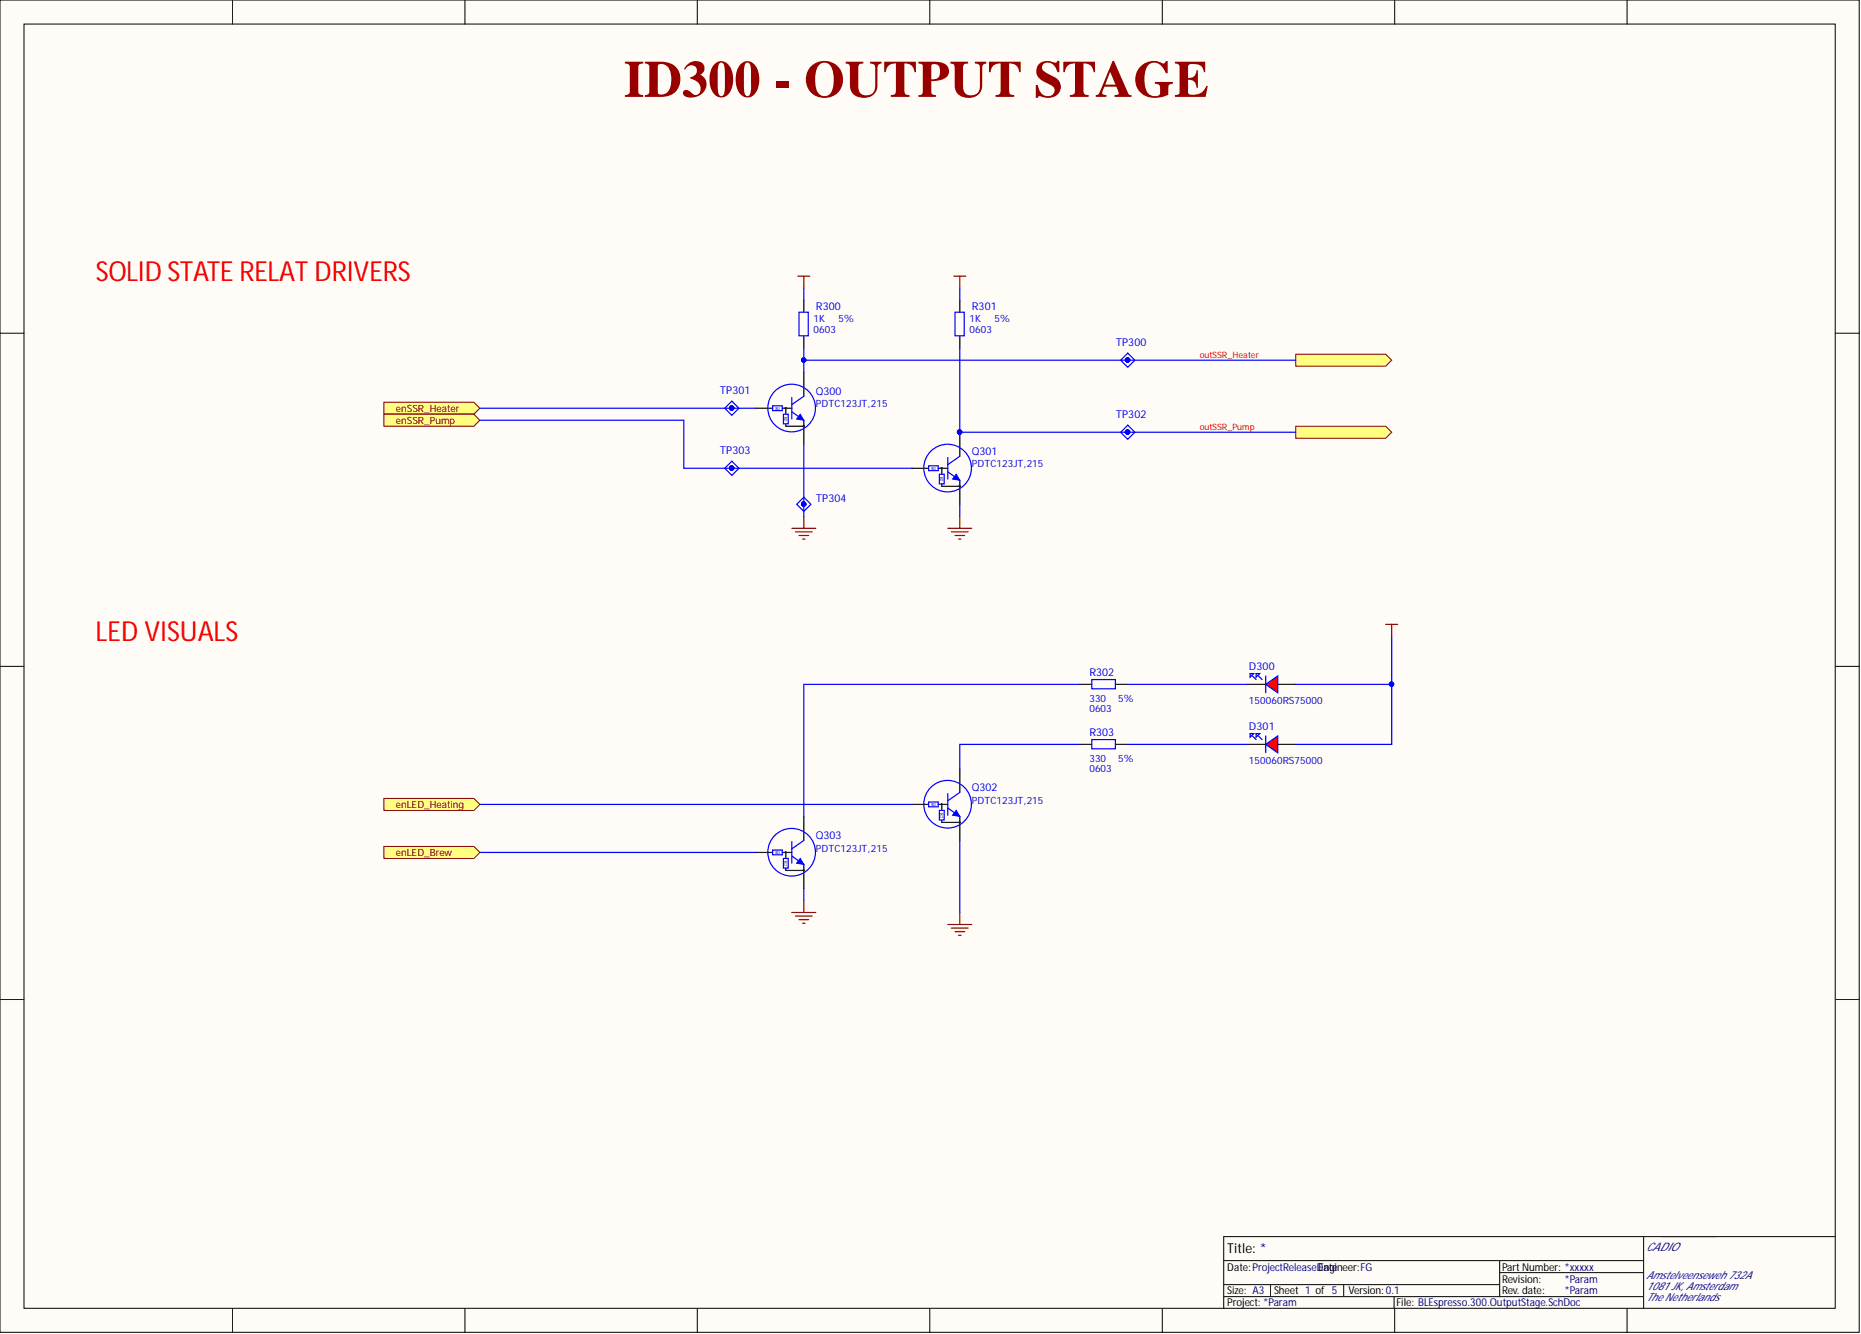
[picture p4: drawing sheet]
<svg xmlns="http://www.w3.org/2000/svg" width="393mm" height="282mm" viewBox="0 0 393 282" stroke-linecap="round" stroke-linejoin="round" font-family="sans-serif">
<g fill="#fffcf8" stroke="#000" stroke-width=".21">
<path d="M0 0h393v281.5h-393z"/>
<path d="M5.1 5.1h382.8v271.3h-382.8z"/>
</g>
<g fill="none" stroke="#000" stroke-width=".21">
<path d="M49.1 0v5.1M98.3 0v5.1M147.4 0v5.1M196.5 0v5.1M245.7 0v5.1M294.8 0v5.1M343.9 0v5.1M0 70.4h5.1M388 70.4h5M0 140.8h5.1M388 140.8h5M0 211.2h5.1"/>
<path d="M388 211.2h5M49.1 276.5v5.1M98.3 276.5v5.1M147.4 276.5v5.1M196.5 276.5v5.1M245.7 276.5v5.1M258.7 266.4h88.7M258.7 274h88.7M258.7 271.4h58.3M268.5 271.4v2.6M284 271.4v2.6M294.7 274v2.5"/>
<path d="M294.8 276.5v5.1M317 266.4v7.6M317 268.9h30.4M343.9 276.5v5.1M347.4 261.3v15.2M351.2 261.3h36.8M362.6 261.3h-103.9v15.2"/>
</g>
<path d="M169.9 78.6v5.1M159.8 86.3h2.5M165.3 86.3h2.1M166.1 86.3v1.2M166.1 89.6v.5h3.8M169.9 88.8v5.1" fill="none" stroke="#000" stroke-width=".25"/>
<path d="M165.3 85.8v1M165.6 87.5h1M167.4 87l2.5 1.8M167.4 84v4.5M169.9 83.7l-2.5 1.8" fill="none" stroke="#00f" stroke-width=".25"/>
<path d="M169.1 87.5l.8 1.3-1.5-.3z" fill="#00f"/>
<path d="M169.1 87.5l.8 1.3-1.5-.3z" fill="none" stroke="#00f" stroke-width=".21"/>
<g fill="none" stroke="#000" stroke-width=".25">
<path d="M169.9 63.4v2.6M169.9 71v2.6M162.3 86.3h1M192.7 98.9h2.6M198.3 98.9h2M199.1 98.9v1.3M202.9 91.3v5.1M199.1 102.2v.5h3.8M202.9 101.5v5.1"/>
<circle cx="166.1" cy="86.2" r=".09"/>
<circle cx="169.9" cy="90" r=".09"/>
</g>
<g fill="none" stroke="#00f" stroke-width=".25">
<path d="M168.9 66h1.9v5h-1.9zM165.3 85.8h-2v1h2M165.6 87.5v2.1h1v-2.1M198.3 98.4v1M200.3 99.7l2.6 1.8M200.3 96.7v4.5M202.9 96.4l-2.6 1.8M198.6 100.2h1"/>
<circle cx="167.3" cy="86.2" r="5"/>
</g>
<path d="M168.6 58.4h2.6M169.9 58.4v2.5M167.4 111.6h5M168.1 112.4h3.6M168.9 113.1h2M169.6 113.9h.6M169.9 109.1v2.5" fill="none" stroke="#800000" stroke-width=".25"/>
<circle cx="202.8" cy="91.3" r=".47" fill="#00f" stroke="#00f" stroke-width=".21"/>
<path d="M202.1 100.2l.8 1.3-1.6-.3z" fill="#00f"/>
<path d="M202.1 100.2l.8 1.3-1.6-.3z" fill="none" stroke="#00f" stroke-width=".21"/>
<g fill="none" stroke="#000" stroke-width=".25">
<path d="M202.9 63.4v2.6M202.9 71v2.6M195.3 98.9h1M169.9 172.5v5.1M159.8 180.1h2.5M165.3 180.1h2.1M166.1 180.1v1.3M166.1 183.4v.5h3.8M169.9 182.7v5"/>
<circle cx="199" cy="98.9" r=".09"/>
<circle cx="202.8" cy="102.7" r=".09"/>
</g>
<g fill="none" stroke="#00f" stroke-width=".25">
<path d="M201.8 66h2v5h-2zM198.3 98.4h-2v1h2M198.6 100.2v2h1v-2M165.3 179.6v1M167.4 177.8v4.6M169.9 177.6l-2.5 1.8M165.6 181.4h1M167.4 180.9l2.5 1.8"/>
<circle cx="200.3" cy="98.9" r="5"/>
</g>
<circle cx="202.8" cy="91.3" r=".47" fill="#00f" stroke="#00f" stroke-width=".21"/>
<path d="M201.6 58.4h2.5M202.9 58.4v2.5M200.3 111.6h5.1M201.1 112.4h3.5M201.8 113.1h2.1M202.6 113.9h.5M202.9 109.1v2.5" fill="none" stroke="#800000" stroke-width=".25"/>
<path d="M169.1 181.4l.8 1.3-1.5-.3z" fill="#00f"/>
<path d="M169.1 181.4l.8 1.3-1.5-.3z" fill="none" stroke="#00f" stroke-width=".21"/>
<g fill="none" stroke="#000" stroke-width=".25">
<path d="M263.7 144.6h3.8M270.1 144.6h3.8M162.3 180.1h1"/>
<circle cx="166.1" cy="180.1" r=".09"/>
<circle cx="169.9" cy="183.9" r=".09"/>
</g>
<g fill="none" stroke="#00f" stroke-width=".25">
<path d="M165.3 179.6h-2v1h2M165.6 181.4v2h1v-2"/>
<circle cx="167.3" cy="180.1" r="5"/>
</g>
<path d="M267.5 144.6l2.6-1.8v3.6z" fill="#f00"/>
<path d="M264.2 142.3h.8l-.8 .8zM264.7 142.8l.8 .8M265.5 142.3h.8l-.8 .8zM266 142.8l.8 .8M267.5 144.6l2.6-1.8v3.6zM267.5 142.8v3.6" fill="none" stroke="#00f" stroke-width=".25"/>
<path d="M263.7 157.3h3.8M270.1 157.3h3.8" fill="none" stroke="#000" stroke-width=".25"/>
<path d="M267.5 157.3l2.6-1.8v3.6z" fill="#f00"/>
<path d="M264.2 155h.8l-.8 .8zM264.7 155.5l.8 .8M265.5 155h.8l-.8 .8zM266 155.5l.8 .8M267.5 157.3l2.6-1.8v3.6zM267.5 155.5v3.6M198.3 169.5v1M198.6 171.2h1M200.3 170.7l2.6 1.8M200.3 167.7v4.6M202.9 167.4l-2.6 1.8" fill="none" stroke="#00f" stroke-width=".25"/>
<path d="M192.7 170h2.6M198.3 170h2M199.1 170v1.2M199.1 173.3v.5h3.8M202.9 162.4v5M202.9 172.5v5.1" fill="none" stroke="#000" stroke-width=".25"/>
<path d="M202.1 171.2l.8 1.3-1.6-.2z" fill="#00f"/>
<path d="M202.1 171.2l.8 1.3-1.6-.2z" fill="none" stroke="#00f" stroke-width=".21"/>
<g fill="none" stroke="#000" stroke-width=".25">
<path d="M228.2 144.6h2.6M228.2 157.3h2.6M235.8 144.6h2.6M235.8 157.3h2.6M195.3 170h1"/>
<circle cx="199" cy="169.9" r=".09"/>
<circle cx="202.8" cy="173.7" r=".09"/>
</g>
<g fill="none" stroke="#00f" stroke-width=".25">
<path d="M230.8 143.6h5v1.9h-5zM230.8 156.3h5v1.9h-5zM198.3 169.5h-2v1h2M198.6 171.2v2.1h1v-2.1"/>
<circle cx="200.3" cy="169.9" r="5"/>
</g>
<path d="M292.9 131.9h2.5M294.2 131.9v2.6M167.4 192.8h5M168.1 193.6h3.6M168.9 194.3h2M169.6 195.1h.6M169.9 190.3v2.5M200.3 195.3h5.1M201.1 196.1h3.5M201.8 196.9h2.1M202.6 197.6h.5M202.9 192.8v2.5" fill="none" stroke="#800000" stroke-width=".25"/>
<g fill="#ffff80" stroke="#800000" stroke-width=".21">
<path d="M81.1 85h19.1l1.2 1.3-1.2 1.2h-19.1z" fill-rule="evenodd"/>
<path d="M81.1 87.5h19.1l1.2 1.3-1.2 1.3h-19.1z" fill-rule="evenodd"/>
<path d="M273.9 74.8h19l1.3 1.3-1.3 1.3h-19z" fill-rule="evenodd"/>
<path d="M273.9 90.1h19l1.3 1.2-1.3 1.3h-19z" fill-rule="evenodd"/>
</g>
<g fill="none" stroke="#00f" stroke-width=".25">
<path d="M169.9 76.1h104M169.9 73.6v5M169.9 60.9v2.5M202.9 73.6v17.7h71M202.9 60.9v2.5M101.4 86.3h58.4M101.4 88.8h43.1v10.1h48.2M169.9 93.9v15.2M202.9 106.6v2.5M294.2 134.5v22.8h-20.3M228.2 144.6h-58.3v27.9M228.2 157.3h-25.3v5.1"/>
<path d="M238.4 144.6h25.3M238.4 157.3h25.3M273.9 144.6h20.3M101.4 170h91.3M202.9 177.6v15.2M101.4 180.1h58.4M169.9 187.7v2.6"/>
</g>
<g fill="#00f" stroke="#00f" stroke-width=".21">
<circle cx="154.6" cy="86.2" r=".47"/>
<circle cx="169.9" cy="106.5" r=".47"/>
<circle cx="169.9" cy="76.1" r=".47"/>
<circle cx="238.3" cy="76.1" r=".47"/>
<circle cx="154.6" cy="98.9" r=".47"/>
<circle cx="202.8" cy="91.3" r=".47"/>
<circle cx="238.3" cy="91.3" r=".47"/>
<circle cx="294.1" cy="144.6" r=".47"/>
</g>
<g fill="#ffff80" stroke="#800000" stroke-width=".21">
<path d="M81.1 168.7h19.1l1.2 1.3-1.2 1.2h-19.1z" fill-rule="evenodd"/>
<path d="M81.1 178.9h19.1l1.2 1.2-1.2 1.3h-19.1z" fill-rule="evenodd"/>
</g>
<path d="M238.4 76.1h.1M238.4 74.6l1.5 1.5-1.5 1.5-1.5-1.5zM154.7 86.3h.1M154.7 84.8l1.5 1.5-1.5 1.5-1.5-1.5zM154.7 98.9h.1M154.7 97.4l1.5 1.5-1.5 1.5-1.5-1.5zM238.4 91.3h.1M238.4 89.8l1.5 1.5-1.5 1.5-1.5-1.5zM169.9 106.6h.1M169.9 105.1l1.5 1.5-1.5 1.4-1.5-1.4z" fill="none" stroke="#00f" stroke-width=".25"/>
<g fill="#00f" stroke="#00f" stroke-width=".21">
<circle cx="238.3" cy="76.1" r=".47"/>
<circle cx="238.3" cy="91.3" r=".47"/>
<circle cx="154.6" cy="86.2" r=".47"/>
<circle cx="154.6" cy="98.9" r=".47"/>
<circle cx="169.9" cy="106.5" r=".47"/>
</g>
<text font-size="11" fill="#980000" x="131.9" y="20.5">ID300 - OUTPUT STAGE</text>
<g font-size="5.8" fill="#f00">
<text x="20.3" y="59.4">SOLID STATE RELAT DRIVERS</text>
<text x="20.3" y="135.5">LED VISUALS</text>
</g>
<text font-size="2.9" x="259.4" y="264.8">Title: *</text>
<text font-size="2.5" fill="#00008a" x="347.9" y="264.4">CADIO</text>
<g font-size="2.3" fill="#00f">
<text x="172.4" y="65.5">R300</text>
<text x="205.4" y="65.5">R301</text>
<text x="235.8" y="73.1">TP300</text>
<text x="152.1" y="83.2">TP301</text>
<text x="172.4" y="83.5">Q300</text>
<text x="235.8" y="88.3">TP302</text>
<text x="152.1" y="95.9">TP303</text>
<text x="205.4" y="96.2">Q301</text>
<text x="172.4" y="106">TP304</text>
<text x="230.3" y="142.8">R302</text>
<text x="264" y="141.6">D300</text>
<text x="230.3" y="155.5">R303</text>
<text x="264" y="154.2">D301</text>
<text x="205.4" y="167.2">Q302</text>
<text x="172.4" y="177.3">Q303</text>
</g>
<g font-size="2.3">
<text x="259.4" y="268.6">Date:ProjectReleaseDate</text>
<text x="278.7" y="268.6">Engineer:FG</text>
<text x="317.5" y="268.6">Part Number: *xxxxx</text>
<text x="259.4" y="273.4">Size: A3</text>
<text x="259.4" y="275.9">Project: *Param</text>
<text x="269.3" y="273.4">Sheet 1 of 5</text>
<text x="285" y="273.4">Version:0.1</text>
<text x="295.2" y="275.9">File: BLEspresso.300.OutputStage.SchDoc</text>
<text x="317.5" y="271.1">Revision:</text>
<text x="317.5" y="273.4">Rev. date:</text>
</g>
<g font-size="2.3" fill="#000080">
<text x="330.7" y="271.1">*Param</text>
<text x="330.7" y="273.4">*Param</text>
</g>
<g font-size="2.3" fill="#00008a">
<text x="347.9" y="270.3">Amstelveenseweh 732A</text>
<text x="347.9" y="272.6">1081 JK, Amsterdam</text>
<text x="347.9" y="274.9">The Netherlands</text>
</g>
<g font-size="2.1" fill="#0000bf">
<text x="171.9" y="70.4">0603</text>
<text x="171.9" y="68.1">1K</text>
<text x="177.3" y="68.1">5%</text>
<text x="204.9" y="70.4">0603</text>
<text x="204.9" y="68.1">1K</text>
<text x="210.2" y="68.1">5%</text>
<text x="172.4" y="86.1">PDTC123JT,215</text>
<text x="205.4" y="98.8">PDTC123JT,215</text>
<text x="230.3" y="148.2">330</text>
<text x="236.3" y="148.2">5%</text>
<text x="264" y="148.7">150060RS75000</text>
<text x="230.3" y="150.5">0603</text>
<text x="230.3" y="160.9">330</text>
<text x="236.3" y="160.9">5%</text>
<text x="264" y="161.4">150060RS75000</text>
<text x="230.3" y="163.2">0603</text>
<text x="205.4" y="169.8">PDTC123JT,215</text>
<text x="172.4" y="179.9">PDTC123JT,215</text>
</g>
<g font-size="2.1" fill="#800000">
<text x="83.7" y="87.1">enSSR_Heater</text>
<text x="83.7" y="89.6">enSSR_Pump</text>
<text x="83.7" y="170.8">enLED_Heating</text>
<text x="83.7" y="181">enLED_Brew</text>
</g>
<g font-size="1.9" fill="#bf0000">
<text x="253.6" y="75.7">outSSR_Heater</text>
<text x="253.6" y="90.9">outSSR_Pump</text>
</g>
<g font-size=".9" fill="#000080">
<text x="163.9" y="86.6">R1</text>
<text x="165.8" y="88" transform="rotate(90 165.8 88)">R2</text>
<text x="196.9" y="99.3">R1</text>
<text x="198.7" y="100.7" transform="rotate(90 198.7 100.7)">R2</text>
<text x="196.9" y="170.3">R1</text>
<text x="198.7" y="171.7" transform="rotate(90 198.7 171.7)">R2</text>
<text x="163.9" y="180.5">R1</text>
<text x="165.8" y="181.9" transform="rotate(90 165.8 181.9)">R2</text>
</g>
</svg>
